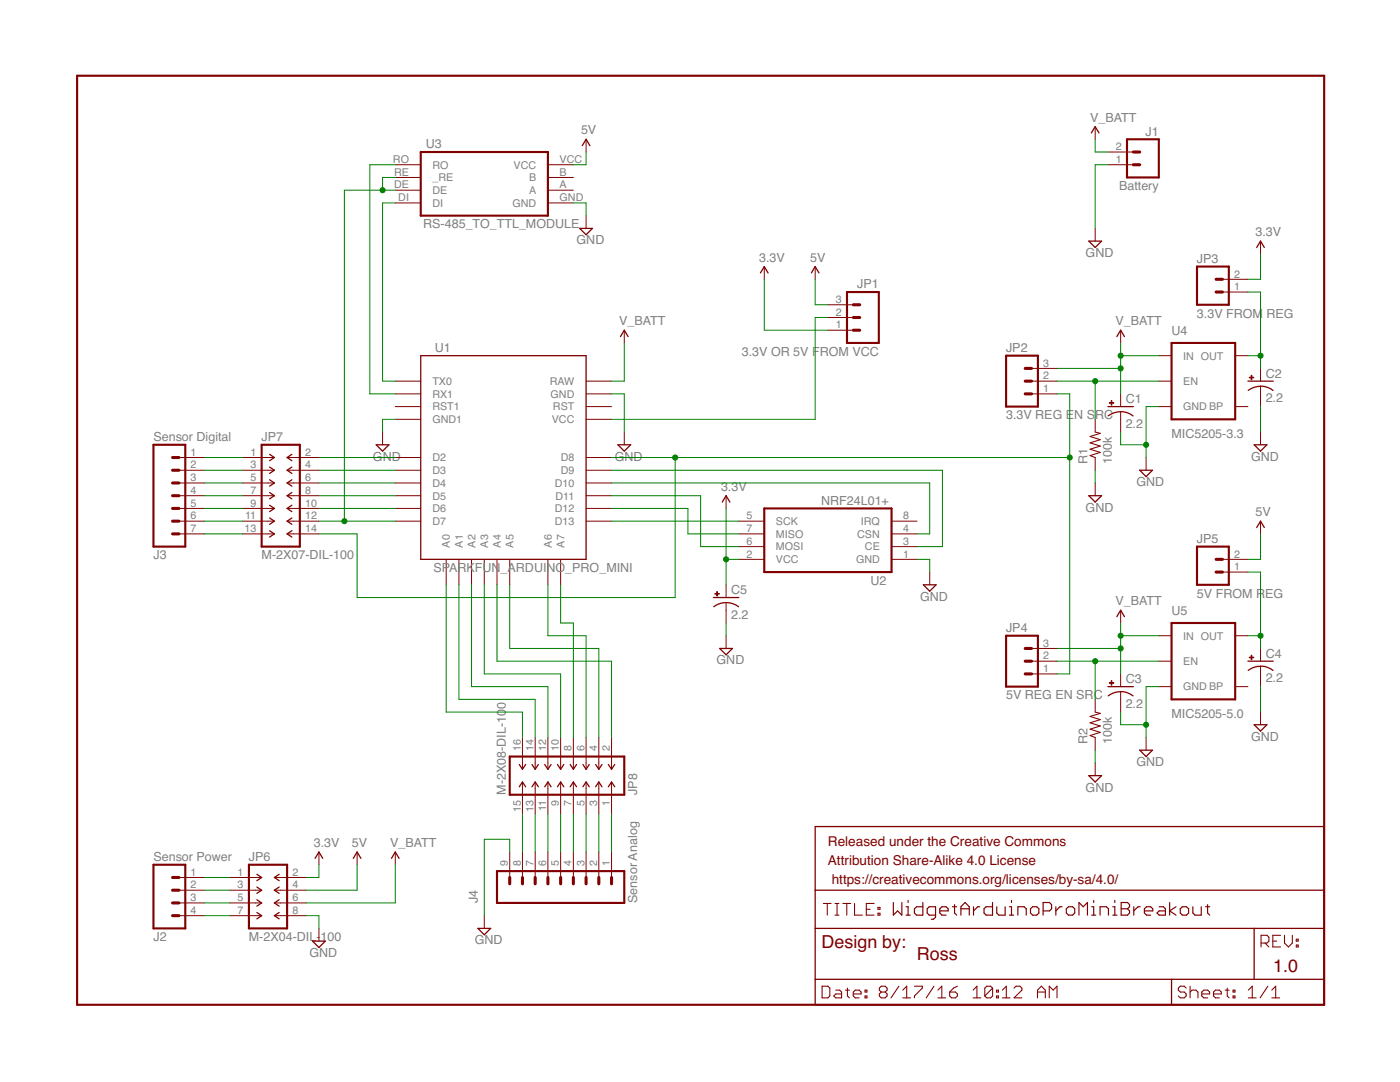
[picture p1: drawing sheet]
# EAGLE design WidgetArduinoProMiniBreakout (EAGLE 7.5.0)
DESIGNER: Ross; VERSION: 1.0

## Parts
C1  2.2  CPOL-USSMCA  [SMC_A]
C2  2.2  CPOL-USSMCA  [SMC_A]
C3  2.2  CPOL-USSMCA  [SMC_A]
C4  2.2  CPOL-USSMCA  [SMC_A]
C5  2.2  CPOL-USSMCA  [SMC_A]
FRAME1  FRAME-LETTER  [CREATIVE_COMMONS]
J1  Battery  JST-PH-2  [JST-PH-2-TH-VERT]
J2  Sensor Power  JST-PH-4  [JST-PH-4-TH-VERT]
J3  Sensor Digital  JST-PH-7  [JST-PH-7-TH-VERT]
J4  Sensor Analog  JST-PH-9  [JST-PH-9-TH-VERT]
JP1  3.3V OR 5V FROM VCC  M03LOCK_LONGPADS  [1X03_LOCK_LONGPADS]
JP2  3.3V REG EN SRC  M03LOCK_LONGPADS  [1X03_LOCK_LONGPADS]
JP3  3.3V FROM REG  M02LOCK_LONGPADS  [1X02_LOCK_LONGPADS]
JP4  5V REG EN SRC  M03LOCK_LONGPADS  [1X03_LOCK_LONGPADS]
JP5  5V FROM REG  M02LOCK_LONGPADS  [1X02_LOCK_LONGPADS]
JP6  M-2X04-DIL-100  [DIL-100-2X04]
JP7  M-2X07-DIL-100  [DIL-100-2X07]
JP8  M-2X08-DIL-100  [DIL-100-2X08]
R1  100k  R-US_R0603  [R0603]
R2  100k  R-US_R0603  [R0603]
U1  SPARKFUN_ARDUINO_PRO_MINI  [SPARKFUN_ARDUINO_PRO_MINI]
U2  NRF24L01+  NRF24L01P_MODULECHEAPCHEAP  [CHEAP_NRF24L01P_MODULE]
U3  RS-485_TO_TTL_MODULE  [RS-485_TO_TTL_MODULE]
U4  MIC5205-3.3  MIC52053.3V  [SOT23-5]
U5  MIC5205-5.0  MIC52055V  [SOT23-5]

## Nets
3.3V: C5.+ JP1.1 JP3.2 JP6.2 U2.2(VCC)
5V: JP1.3 JP5.2 JP6.4 U3.VCC
A0: JP8.16 U1.A0
A0_J4: J4.8 JP8.15
A1: JP8.14 U1.A1
A1_J4: J4.7 JP8.13
A2: JP8.12 U1.A2
A2_J4: J4.6 JP8.11
A3: JP8.10 U1.A3
A3_J4: J4.5 JP8.9
A4_J4: J4.2 JP8.3
A5_J4: J4.1 JP8.1
A6: JP8.6 U1.A6
A6_J4: J4.4 JP8.7
A7: JP8.8 U1.A7
A7_J4: J4.3 JP8.5
D2: JP7.2 U1.D2
D2_J3: J3.1 JP7.1
D3: JP7.4 U1.D3
D3_J3: J3.2 JP7.3
D4: JP7.6 U1.D4
D4_J3: J3.3 JP7.5
D5: JP7.8 U1.D5
D5_J3: J3.4 JP7.7
D6: JP7.10 U1.D6
D6_J3: J3.5 JP7.9
D7: JP7.12 U1.D7 U3.DE U3.RE(_RE)
D7_J3: J3.6 JP7.11
D8: JP2.1 JP4.1 JP7.14 U1.D8
D8_J3: J3.7 JP7.13
GND: C1.- C2.- C3.- C4.- C5.- J1.1 J4.9 JP6.8 R1.1 R2.1 U1.GND U1.GND1 U2.1(GND) U3.GND U4.2(GND) U5.2(GND)
N$1: JP1.2 U1.VCC
N$2: U1.D10 U2.4(CSN)
N$3: U1.TX0 U3.DI
N$4: U1.D13 U2.5(SCK)
N$5: U1.D12 U2.7(MISO)
N$6: U1.D11 U2.6(MOSI)
N$7: U1.D9 U2.3(CE)
N$8: JP8.4 U1.A5
N$9: JP2.2 R1.2 U4.3(EN)
N$10: C2.+ JP3.1 U4.5(OUT)
N$11: U1.RX1 U3.RO
N$12: C4.+ JP5.1 U5.5(OUT)
N$13: JP4.2 R2.2 U5.3(EN)
N$14: JP8.2 U1.A4
N$28: J2.1 JP6.1
N$29: J2.2 JP6.3
N$30: J2.3 JP6.5
N$31: J2.4 JP6.7
V_BATT: C1.+ C3.+ J1.2 JP2.3 JP4.3 JP6.6 U1.RAW U4.1(IN) U5.1(IN)
Unconnected: U1.RST U1.RST1 U2.8(IRQ) U3.A U3.B U4.4(BP) U5.4(BP)

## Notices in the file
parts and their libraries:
SparkFun-Aesthetics: Licensing: Creative Commons ShareAlike 4.0 International - https://creativecommons.org/licenses/by-sa/4.0
SparkFun-Aesthetics: Released under the Creative Commons Attribution Share-Alike 4.0 License
SparkFun-Aesthetics: https://creativecommons.org/licenses/by-sa/4.0
